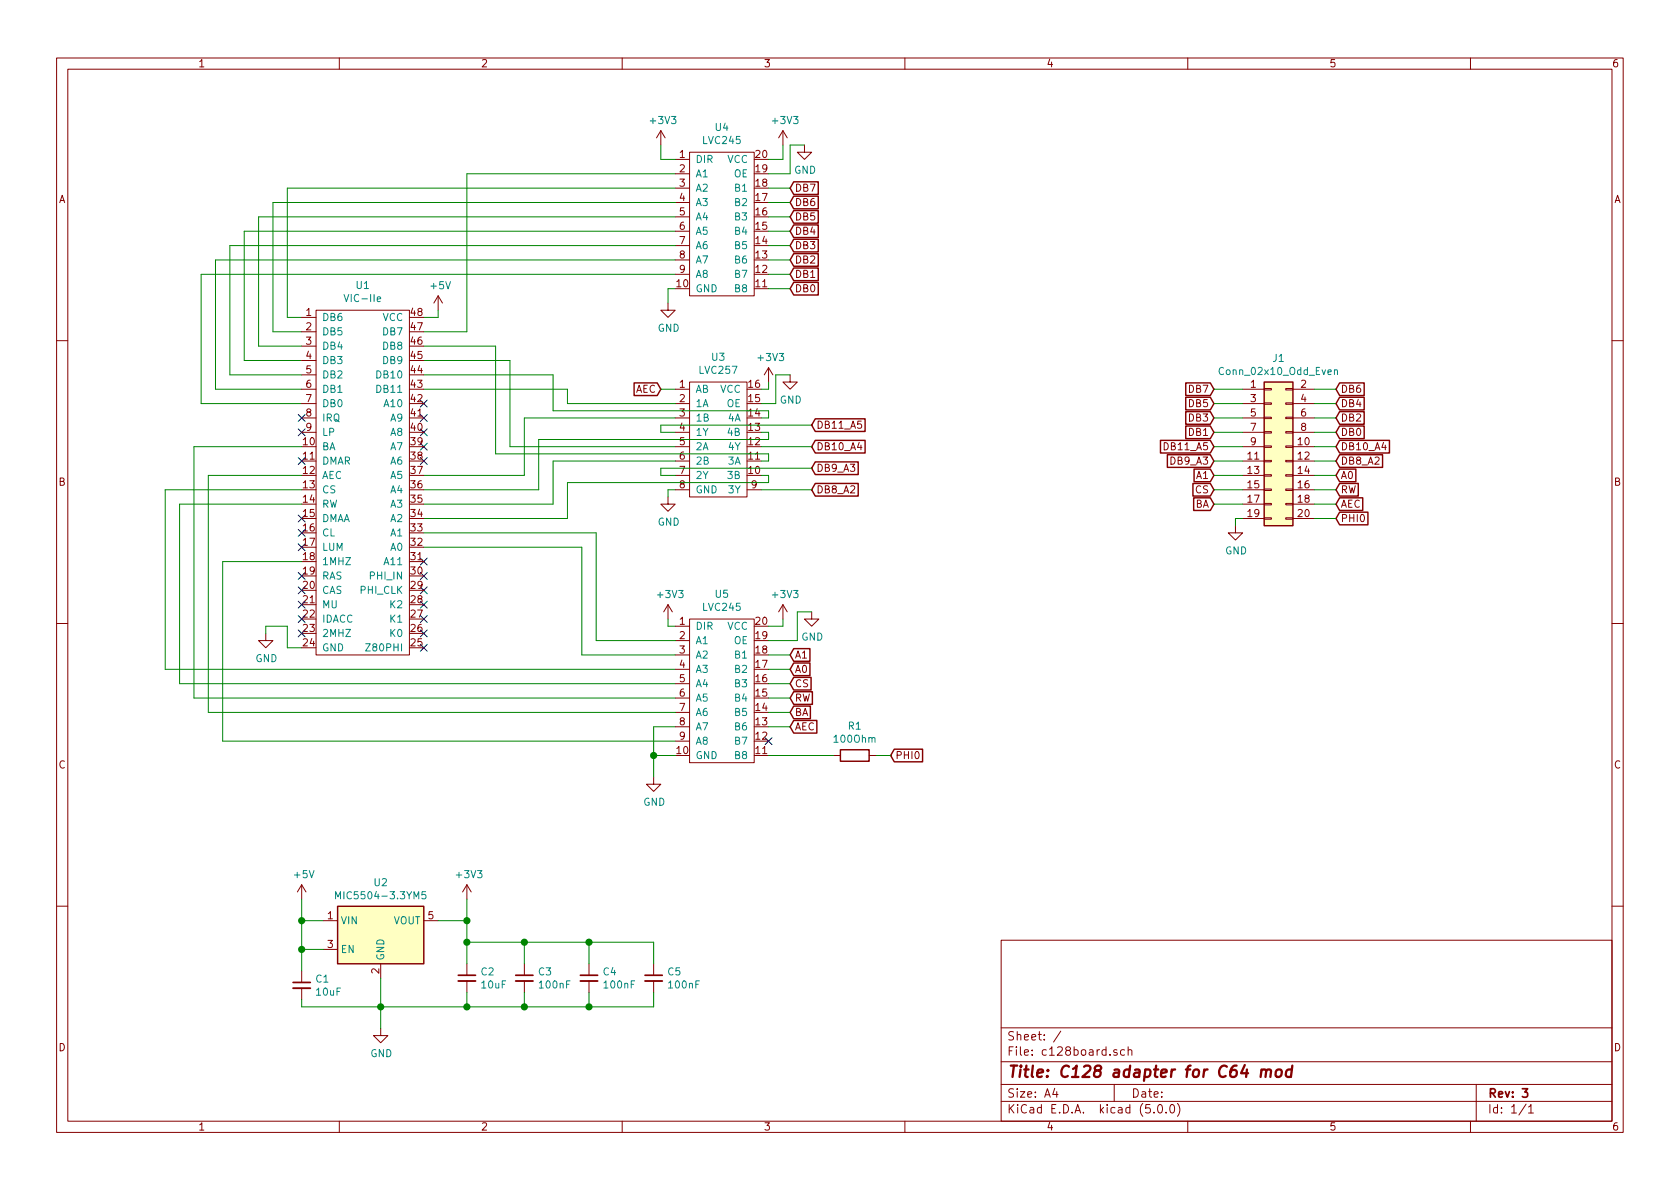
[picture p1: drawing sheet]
EESchema Schematic File Version 4
EELAYER 26 0
EELAYER END
$Descr A4 11693 8268
encoding utf-8
Sheet 1 1
Title "C128 adapter for C64 mod"
Date ""
Rev "3"
Comp ""
Comment1 ""
Comment2 ""
Comment3 ""
Comment4 ""
$EndDescr
$Comp
L Connector_Generic:Conn_02x10_Odd_Even J1
U 1 1
P 8850 3100
F 0 "J1" H 8900 3717 50  0000 C CNN
F 1 "Conn_02x10_Odd_Even" H 8900 3626 50  0000 C CNN
F 2 "Connector_PinHeader_2.54mm:PinHeader_2x10_P2.54mm_Vertical" H 8850 3100 50  0001 C CNN
F 3 "~" H 8850 3100 50  0001 C CNN
	1    8850 3100
	1    0    0    -1  
$EndComp
$Comp
L Regulator_Linear:MIC5504-3.3YM5 U2
U 1 1
P 2650 6500
F 0 "U2" H 2650 6867 50  0000 C CNN
F 1 "MIC5504-3.3YM5" H 2650 6776 50  0000 C CNN
F 2 "Package_TO_SOT_SMD:SOT-23-5" H 2650 6100 50  0001 C CNN
F 3 "http://ww1.microchip.com/downloads/en/DeviceDoc/MIC550X.pdf" H 2400 6750 50  0001 C CNN
	1    2650 6500
	1    0    0    -1  
$EndComp
Wire Wire Line
	2950 2200 3050 2200
$Comp
L power:+5V #PWR0101
U 1 1
P 3050 2150
F 0 "#PWR0101" H 3050 2000 50  0001 C CNN
F 1 "+5V" H 3065 2323 50  0000 C CNN
F 2 "" H 3050 2150 50  0001 C CNN
F 3 "" H 3050 2150 50  0001 C CNN
	1    3050 2150
	1    0    0    -1  
$EndComp
Wire Wire Line
	3050 2150 3050 2200
NoConn ~ 2100 4000
NoConn ~ 2950 4100
NoConn ~ 2950 4000
NoConn ~ 2950 3900
NoConn ~ 2950 3200
NoConn ~ 2950 3100
NoConn ~ 2950 3000
NoConn ~ 2950 2900
NoConn ~ 2950 2800
NoConn ~ 2100 3600
NoConn ~ 2100 3000
NoConn ~ 2100 2900
$Comp
L power:+5V #PWR0102
U 1 1
P 2100 6250
F 0 "#PWR0102" H 2100 6100 50  0001 C CNN
F 1 "+5V" H 2115 6423 50  0000 C CNN
F 2 "" H 2100 6250 50  0001 C CNN
F 3 "" H 2100 6250 50  0001 C CNN
	1    2100 6250
	1    0    0    -1  
$EndComp
Wire Wire Line
	2250 6400 2100 6400
Wire Wire Line
	2100 6400 2100 6250
$Comp
L power:GND #PWR0103
U 1 1
P 2650 7150
F 0 "#PWR0103" H 2650 6900 50  0001 C CNN
F 1 "GND" H 2655 6977 50  0000 C CNN
F 2 "" H 2650 7150 50  0001 C CNN
F 3 "" H 2650 7150 50  0001 C CNN
	1    2650 7150
	1    0    0    -1  
$EndComp
Wire Wire Line
	2650 6800 2650 7000
Wire Wire Line
	2250 6600 2100 6600
Wire Wire Line
	2100 6600 2100 6400
Connection ~ 2100 6400
$Comp
L power:+3V3 #PWR0104
U 1 1
P 3250 6250
F 0 "#PWR0104" H 3250 6100 50  0001 C CNN
F 1 "+3V3" H 3265 6423 50  0000 C CNN
F 2 "" H 3250 6250 50  0001 C CNN
F 3 "" H 3250 6250 50  0001 C CNN
	1    3250 6250
	1    0    0    -1  
$EndComp
Wire Wire Line
	3050 6400 3250 6400
Wire Wire Line
	3250 6400 3250 6250
$Comp
L parts:LVC245 U4
U 1 1
P 5050 950
F 0 "U4" H 5025 1025 50  0000 C CNN
F 1 "LVC245" H 5025 934 50  0000 C CNN
F 2 "Package_SO:TSSOP-20_4.4x6.5mm_P0.65mm" H 5050 950 50  0001 C CNN
F 3 "" H 5050 950 50  0001 C CNN
	1    5050 950 
	1    0    0    -1  
$EndComp
$Comp
L parts:LVC245 U5
U 1 1
P 5050 4200
F 0 "U5" H 5025 4275 50  0000 C CNN
F 1 "LVC245" H 5025 4184 50  0000 C CNN
F 2 "Package_SO:TSSOP-20_4.4x6.5mm_P0.65mm" H 5050 4200 50  0001 C CNN
F 3 "" H 5050 4200 50  0001 C CNN
	1    5050 4200
	1    0    0    -1  
$EndComp
$Comp
L parts:LVC257 U3
U 1 1
P 5000 2550
F 0 "U3" H 5000 2625 50  0000 C CNN
F 1 "LVC257" H 5000 2534 50  0000 C CNN
F 2 "Package_SO:TSSOP-16_4.4x5mm_P0.65mm" H 5000 2550 50  0001 C CNN
F 3 "" H 5000 2550 50  0001 C CNN
	1    5000 2550
	1    0    0    -1  
$EndComp
Wire Wire Line
	4150 4450 4700 4450
Wire Wire Line
	4050 4550 4700 4550
Wire Wire Line
	1150 4650 4700 4650
Wire Wire Line
	1350 4850 4700 4850
Wire Wire Line
	1450 4950 4700 4950
Wire Wire Line
	1550 5150 4700 5150
$Comp
L power:GND #PWR0105
U 1 1
P 1850 4400
F 0 "#PWR0105" H 1850 4150 50  0001 C CNN
F 1 "GND" H 1855 4227 50  0000 C CNN
F 2 "" H 1850 4400 50  0001 C CNN
F 3 "" H 1850 4400 50  0001 C CNN
	1    1850 4400
	1    0    0    -1  
$EndComp
Wire Wire Line
	2100 4500 2000 4500
Wire Wire Line
	2000 4500 2000 4350
Wire Wire Line
	2000 4350 1850 4350
Wire Wire Line
	1850 4350 1850 4400
Text GLabel 6200 5250 2    50   Input ~ 0
PHI0
$Comp
L power:GND #PWR0106
U 1 1
P 4550 5400
F 0 "#PWR0106" H 4550 5150 50  0001 C CNN
F 1 "GND" H 4555 5227 50  0000 C CNN
F 2 "" H 4550 5400 50  0001 C CNN
F 3 "" H 4550 5400 50  0001 C CNN
	1    4550 5400
	1    0    0    -1  
$EndComp
Wire Wire Line
	4700 5250 4550 5250
Wire Wire Line
	4550 5250 4550 5400
Text GLabel 5500 5050 2    50   Input ~ 0
AEC
Wire Wire Line
	5350 5050 5500 5050
NoConn ~ 5350 5150
$Comp
L power:+3V3 #PWR0107
U 1 1
P 5450 4300
F 0 "#PWR0107" H 5450 4150 50  0001 C CNN
F 1 "+3V3" H 5465 4473 50  0000 C CNN
F 2 "" H 5450 4300 50  0001 C CNN
F 3 "" H 5450 4300 50  0001 C CNN
	1    5450 4300
	1    0    0    -1  
$EndComp
Wire Wire Line
	5350 4350 5450 4350
Wire Wire Line
	5450 4350 5450 4300
Wire Wire Line
	4550 5250 4550 5050
Wire Wire Line
	4550 5050 4700 5050
Connection ~ 4550 5250
$Comp
L power:+3V3 #PWR0108
U 1 1
P 4650 4300
F 0 "#PWR0108" H 4650 4150 50  0001 C CNN
F 1 "+3V3" H 4665 4473 50  0000 C CNN
F 2 "" H 4650 4300 50  0001 C CNN
F 3 "" H 4650 4300 50  0001 C CNN
	1    4650 4300
	1    0    0    -1  
$EndComp
Wire Wire Line
	4650 4300 4650 4350
Wire Wire Line
	4650 4350 4700 4350
Text GLabel 5500 4950 2    50   Input ~ 0
BA
Wire Wire Line
	5350 4950 5500 4950
Text GLabel 5500 4850 2    50   Input ~ 0
RW
Wire Wire Line
	5500 4850 5350 4850
Text GLabel 5500 4750 2    50   Input ~ 0
CS
Text GLabel 5500 4650 2    50   Input ~ 0
A0
Text GLabel 5500 4550 2    50   Input ~ 0
A1
Wire Wire Line
	5350 4550 5500 4550
Wire Wire Line
	5350 4650 5500 4650
Wire Wire Line
	5350 4750 5500 4750
$Comp
L power:GND #PWR0109
U 1 1
P 5650 4250
F 0 "#PWR0109" H 5650 4000 50  0001 C CNN
F 1 "GND" H 5655 4077 50  0000 C CNN
F 2 "" H 5650 4250 50  0001 C CNN
F 3 "" H 5650 4250 50  0001 C CNN
	1    5650 4250
	1    0    0    -1  
$EndComp
Wire Wire Line
	5350 4450 5550 4450
Wire Wire Line
	5550 4450 5550 4250
Wire Wire Line
	5550 4250 5650 4250
Wire Wire Line
	2100 2200 2000 2200
Wire Wire Line
	2000 2200 2000 1300
Wire Wire Line
	2000 1300 4700 1300
Wire Wire Line
	2100 2300 1900 2300
Wire Wire Line
	1900 2300 1900 1400
Wire Wire Line
	1900 1400 4700 1400
Wire Wire Line
	1800 2400 1800 1500
Wire Wire Line
	1800 1500 4700 1500
Wire Wire Line
	1800 2400 2100 2400
Wire Wire Line
	2100 2500 1700 2500
Wire Wire Line
	1700 2500 1700 1600
Wire Wire Line
	1700 1600 4700 1600
Wire Wire Line
	2100 2600 1600 2600
Wire Wire Line
	1600 2600 1600 1700
Wire Wire Line
	1600 1700 4700 1700
Wire Wire Line
	2100 2700 1500 2700
Wire Wire Line
	1500 2700 1500 1800
Wire Wire Line
	1500 1800 4700 1800
Wire Wire Line
	2100 2800 1400 2800
Wire Wire Line
	1400 2800 1400 1900
Wire Wire Line
	1400 1900 4700 1900
Wire Wire Line
	2950 2300 3250 2300
Wire Wire Line
	3250 2300 3250 1200
Wire Wire Line
	3250 1200 4700 1200
$Comp
L power:+3V3 #PWR0110
U 1 1
P 5450 1000
F 0 "#PWR0110" H 5450 850 50  0001 C CNN
F 1 "+3V3" H 5465 1173 50  0000 C CNN
F 2 "" H 5450 1000 50  0001 C CNN
F 3 "" H 5450 1000 50  0001 C CNN
	1    5450 1000
	1    0    0    -1  
$EndComp
Wire Wire Line
	5350 1100 5450 1100
Wire Wire Line
	5450 1100 5450 1000
$Comp
L power:+3V3 #PWR0111
U 1 1
P 4600 1000
F 0 "#PWR0111" H 4600 850 50  0001 C CNN
F 1 "+3V3" H 4615 1173 50  0000 C CNN
F 2 "" H 4600 1000 50  0001 C CNN
F 3 "" H 4600 1000 50  0001 C CNN
	1    4600 1000
	1    0    0    -1  
$EndComp
Wire Wire Line
	4700 1100 4600 1100
Wire Wire Line
	4600 1100 4600 1000
$Comp
L power:GND #PWR0112
U 1 1
P 4650 2100
F 0 "#PWR0112" H 4650 1850 50  0001 C CNN
F 1 "GND" H 4655 1927 50  0000 C CNN
F 2 "" H 4650 2100 50  0001 C CNN
F 3 "" H 4650 2100 50  0001 C CNN
	1    4650 2100
	1    0    0    -1  
$EndComp
Wire Wire Line
	4650 2100 4650 2000
Wire Wire Line
	4650 2000 4700 2000
$Comp
L power:GND #PWR0113
U 1 1
P 5600 1000
F 0 "#PWR0113" H 5600 750 50  0001 C CNN
F 1 "GND" H 5605 827 50  0000 C CNN
F 2 "" H 5600 1000 50  0001 C CNN
F 3 "" H 5600 1000 50  0001 C CNN
	1    5600 1000
	1    0    0    -1  
$EndComp
Wire Wire Line
	5350 1200 5500 1200
Wire Wire Line
	5500 1200 5500 1000
Wire Wire Line
	5500 1000 5600 1000
Text GLabel 5500 2000 2    50   Input ~ 0
DB0
Text GLabel 5500 1900 2    50   Input ~ 0
DB1
Text GLabel 5500 1800 2    50   Input ~ 0
DB2
Text GLabel 5500 1700 2    50   Input ~ 0
DB3
Text GLabel 5500 1600 2    50   Input ~ 0
DB4
Text GLabel 5500 1500 2    50   Input ~ 0
DB5
Text GLabel 5500 1400 2    50   Input ~ 0
DB6
Text GLabel 5500 1300 2    50   Input ~ 0
DB7
Wire Wire Line
	5350 1300 5500 1300
Wire Wire Line
	5350 1400 5500 1400
Wire Wire Line
	5350 1500 5500 1500
Wire Wire Line
	5350 1600 5500 1600
Wire Wire Line
	5350 1700 5500 1700
Wire Wire Line
	5350 1800 5500 1800
Wire Wire Line
	5350 1900 5500 1900
Wire Wire Line
	5350 2000 5500 2000
Wire Wire Line
	4700 3000 4600 3000
Wire Wire Line
	4600 3000 4600 2950
Wire Wire Line
	4600 2950 5650 2950
Text GLabel 5650 2950 2    50   Input ~ 0
DB11_A5
Text GLabel 5650 3100 2    50   Input ~ 0
DB10_A4
Wire Wire Line
	4700 3300 4600 3300
Wire Wire Line
	4600 3300 4600 3250
Text GLabel 4600 2700 0    50   Input ~ 0
AEC
Wire Wire Line
	4600 2700 4700 2700
Wire Wire Line
	5300 3100 5650 3100
Text GLabel 5650 3250 2    50   Input ~ 0
DB9_A3
Text GLabel 5650 3400 2    50   Input ~ 0
DB8_A2
Wire Wire Line
	4600 3250 5650 3250
Wire Wire Line
	5300 3400 5650 3400
Wire Wire Line
	4700 2800 3950 2800
Wire Wire Line
	3950 2800 3950 2700
Wire Wire Line
	3950 2700 2950 2700
Wire Wire Line
	5300 2900 5350 2900
Wire Wire Line
	5350 2900 5350 2850
Wire Wire Line
	5350 2850 3850 2850
Wire Wire Line
	3850 2850 3850 2600
Wire Wire Line
	3850 2600 2950 2600
Wire Wire Line
	4700 3100 3550 3100
Wire Wire Line
	3550 3100 3550 2500
Wire Wire Line
	3550 2500 2950 2500
Wire Wire Line
	5300 3200 5350 3200
Wire Wire Line
	5350 3200 5350 3150
Wire Wire Line
	5350 3150 3450 3150
Wire Wire Line
	3450 3150 3450 2400
Wire Wire Line
	3450 2400 2950 2400
Wire Wire Line
	5300 3300 5350 3300
Wire Wire Line
	5350 3300 5350 3350
Wire Wire Line
	5350 3350 3950 3350
Wire Wire Line
	3950 3350 3950 3600
Wire Wire Line
	3950 3600 2950 3600
Wire Wire Line
	4700 3200 3850 3200
Wire Wire Line
	3850 3200 3850 3500
Wire Wire Line
	3850 3500 2950 3500
Wire Wire Line
	5300 3000 5350 3000
Wire Wire Line
	5350 3000 5350 3050
Wire Wire Line
	5350 3050 3750 3050
Wire Wire Line
	3750 3050 3750 3400
Wire Wire Line
	3750 3400 2950 3400
Wire Wire Line
	4700 2900 3650 2900
Wire Wire Line
	3650 2900 3650 3300
Wire Wire Line
	3650 3300 2950 3300
$Comp
L power:GND #PWR0114
U 1 1
P 4650 3450
F 0 "#PWR0114" H 4650 3200 50  0001 C CNN
F 1 "GND" H 4655 3277 50  0000 C CNN
F 2 "" H 4650 3450 50  0001 C CNN
F 3 "" H 4650 3450 50  0001 C CNN
	1    4650 3450
	1    0    0    -1  
$EndComp
Wire Wire Line
	4700 3400 4650 3400
Wire Wire Line
	4650 3400 4650 3450
$Comp
L power:+3V3 #PWR0115
U 1 1
P 5350 2650
F 0 "#PWR0115" H 5350 2500 50  0001 C CNN
F 1 "+3V3" H 5365 2823 50  0000 C CNN
F 2 "" H 5350 2650 50  0001 C CNN
F 3 "" H 5350 2650 50  0001 C CNN
	1    5350 2650
	1    0    0    -1  
$EndComp
Wire Wire Line
	5300 2700 5350 2700
Wire Wire Line
	5350 2700 5350 2650
$Comp
L power:GND #PWR0116
U 1 1
P 5500 2600
F 0 "#PWR0116" H 5500 2350 50  0001 C CNN
F 1 "GND" H 5505 2427 50  0000 C CNN
F 2 "" H 5500 2600 50  0001 C CNN
F 3 "" H 5500 2600 50  0001 C CNN
	1    5500 2600
	1    0    0    -1  
$EndComp
Wire Wire Line
	5300 2800 5400 2800
Wire Wire Line
	5400 2800 5400 2600
Wire Wire Line
	5400 2600 5500 2600
Text GLabel 8450 2700 0    50   Input ~ 0
DB7
Text GLabel 8450 2800 0    50   Input ~ 0
DB5
Text GLabel 8450 2900 0    50   Input ~ 0
DB3
Text GLabel 8450 3000 0    50   Input ~ 0
DB1
Text GLabel 8450 3100 0    50   Input ~ 0
DB11_A5
Text GLabel 8450 3200 0    50   Input ~ 0
DB9_A3
Text GLabel 8450 3300 0    50   Input ~ 0
A1
Text GLabel 8450 3400 0    50   Input ~ 0
CS
Text GLabel 8450 3500 0    50   Input ~ 0
BA
Text GLabel 9300 2700 2    50   Input ~ 0
DB6
Text GLabel 9300 2800 2    50   Input ~ 0
DB4
Text GLabel 9300 2900 2    50   Input ~ 0
DB2
Text GLabel 9300 3000 2    50   Input ~ 0
DB0
Text GLabel 9300 3100 2    50   Input ~ 0
DB10_A4
Text GLabel 9300 3200 2    50   Input ~ 0
DB8_A2
Text GLabel 9300 3300 2    50   Input ~ 0
A0
Text GLabel 9300 3400 2    50   Input ~ 0
RW
Text GLabel 9300 3500 2    50   Input ~ 0
AEC
Text GLabel 9300 3600 2    50   Input ~ 0
PHI0
$Comp
L power:GND #PWR0117
U 1 1
P 8600 3650
F 0 "#PWR0117" H 8600 3400 50  0001 C CNN
F 1 "GND" H 8605 3477 50  0000 C CNN
F 2 "" H 8600 3650 50  0001 C CNN
F 3 "" H 8600 3650 50  0001 C CNN
	1    8600 3650
	1    0    0    -1  
$EndComp
Wire Wire Line
	8600 3650 8600 3600
Wire Wire Line
	8600 3600 8650 3600
Wire Wire Line
	8450 2700 8650 2700
Wire Wire Line
	8450 2800 8650 2800
Wire Wire Line
	8450 2900 8650 2900
Wire Wire Line
	8450 3000 8650 3000
Wire Wire Line
	8450 3100 8650 3100
Wire Wire Line
	8450 3200 8650 3200
Wire Wire Line
	8450 3300 8650 3300
Wire Wire Line
	8450 3400 8650 3400
Wire Wire Line
	8450 3500 8650 3500
Wire Wire Line
	9150 2700 9300 2700
Wire Wire Line
	9150 2800 9300 2800
Wire Wire Line
	9150 2900 9300 2900
Wire Wire Line
	9150 3000 9300 3000
Wire Wire Line
	9150 3100 9300 3100
Wire Wire Line
	9150 3200 9300 3200
Wire Wire Line
	9150 3300 9300 3300
Wire Wire Line
	9150 3400 9300 3400
Wire Wire Line
	9150 3500 9300 3500
Wire Wire Line
	9150 3600 9300 3600
$Comp
L Device:C_Small C1
U 1 1
P 2100 6850
F 0 "C1" H 2192 6896 50  0000 L CNN
F 1 "10uF" H 2192 6805 50  0000 L CNN
F 2 "Capacitor_SMD:C_0805_2012Metric_Pad1.15x1.40mm_HandSolder" H 2100 6850 50  0001 C CNN
F 3 "~" H 2100 6850 50  0001 C CNN
	1    2100 6850
	1    0    0    -1  
$EndComp
Wire Wire Line
	2100 6600 2100 6750
Connection ~ 2100 6600
Wire Wire Line
	2100 6950 2100 7000
Wire Wire Line
	2100 7000 2650 7000
Connection ~ 2650 7000
Wire Wire Line
	2650 7000 2650 7150
$Comp
L Device:C_Small C2
U 1 1
P 3250 6800
F 0 "C2" H 3342 6846 50  0000 L CNN
F 1 "10uF" H 3342 6755 50  0000 L CNN
F 2 "Capacitor_SMD:C_0805_2012Metric_Pad1.15x1.40mm_HandSolder" H 3250 6800 50  0001 C CNN
F 3 "~" H 3250 6800 50  0001 C CNN
	1    3250 6800
	1    0    0    -1  
$EndComp
Wire Wire Line
	3250 7000 3250 6900
Wire Wire Line
	3250 6700 3250 6550
Connection ~ 3250 6400
Wire Wire Line
	3250 7000 3650 7000
Connection ~ 3250 7000
$Comp
L Device:C_Small C3
U 1 1
P 3650 6800
F 0 "C3" H 3742 6846 50  0000 L CNN
F 1 "100nF" H 3742 6755 50  0000 L CNN
F 2 "Capacitor_SMD:C_0603_1608Metric_Pad1.05x0.95mm_HandSolder" H 3650 6800 50  0001 C CNN
F 3 "~" H 3650 6800 50  0001 C CNN
	1    3650 6800
	1    0    0    -1  
$EndComp
$Comp
L Device:C_Small C4
U 1 1
P 4100 6800
F 0 "C4" H 4192 6846 50  0000 L CNN
F 1 "100nF" H 4192 6755 50  0000 L CNN
F 2 "Capacitor_SMD:C_0603_1608Metric_Pad1.05x0.95mm_HandSolder" H 4100 6800 50  0001 C CNN
F 3 "~" H 4100 6800 50  0001 C CNN
	1    4100 6800
	1    0    0    -1  
$EndComp
$Comp
L Device:C_Small C5
U 1 1
P 4550 6800
F 0 "C5" H 4642 6846 50  0000 L CNN
F 1 "100nF" H 4642 6755 50  0000 L CNN
F 2 "Capacitor_SMD:C_0603_1608Metric_Pad1.05x0.95mm_HandSolder" H 4550 6800 50  0001 C CNN
F 3 "~" H 4550 6800 50  0001 C CNN
	1    4550 6800
	1    0    0    -1  
$EndComp
Wire Wire Line
	4550 7000 4550 6900
Wire Wire Line
	4100 7000 4100 6900
Connection ~ 4100 7000
Wire Wire Line
	4100 7000 4550 7000
Wire Wire Line
	3650 7000 3650 6900
Connection ~ 3650 7000
Wire Wire Line
	3650 7000 4100 7000
Wire Wire Line
	3250 6550 3650 6550
Wire Wire Line
	3650 6550 3650 6700
Connection ~ 3250 6550
Wire Wire Line
	3250 6550 3250 6400
Wire Wire Line
	3650 6550 4100 6550
Wire Wire Line
	4100 6550 4100 6700
Connection ~ 3650 6550
Wire Wire Line
	4100 6550 4550 6550
Wire Wire Line
	4550 6550 4550 6700
Connection ~ 4100 6550
$Comp
L Device:R R1
U 1 1
P 5950 5250
F 0 "R1" V 5743 5250 50  0000 C CNN
F 1 "100Ohm" V 5834 5250 50  0000 C CNN
F 2 "Resistor_SMD:R_0805_2012Metric_Pad1.15x1.40mm_HandSolder" V 5880 5250 50  0001 C CNN
F 3 "~" H 5950 5250 50  0001 C CNN
	1    5950 5250
	0    1    1    0   
$EndComp
Wire Wire Line
	5350 5250 5800 5250
Wire Wire Line
	6100 5250 6200 5250
Wire Wire Line
	2650 7000 3250 7000
$Comp
L parts:VIC-IIe U1
U 1 1
P 2500 2050
F 0 "U1" H 2525 2125 50  0000 C CNN
F 1 "VIC-IIe" H 2525 2034 50  0000 C CNN
F 2 "footprints:socket_embedded_48pin" H 2500 2050 50  0001 C CNN
F 3 "" H 2500 2050 50  0001 C CNN
	1    2500 2050
	1    0    0    -1  
$EndComp
Wire Wire Line
	2950 3700 4150 3700
Wire Wire Line
	4150 3700 4150 4450
Wire Wire Line
	2950 3800 4050 3800
Wire Wire Line
	4050 3800 4050 4550
Wire Wire Line
	1250 4750 4700 4750
NoConn ~ 2950 4200
NoConn ~ 2950 4300
NoConn ~ 2950 4400
NoConn ~ 2950 4500
Wire Wire Line
	2100 3400 1150 3400
Wire Wire Line
	1150 3400 1150 4650
Wire Wire Line
	2100 3500 1250 3500
Wire Wire Line
	1250 3500 1250 4750
Wire Wire Line
	1350 3100 2100 3100
Wire Wire Line
	1350 3100 1350 4850
Wire Wire Line
	1450 3300 2100 3300
Wire Wire Line
	1450 3300 1450 4950
Wire Wire Line
	2100 3900 1550 3900
Wire Wire Line
	1550 3900 1550 5150
NoConn ~ 2100 3200
NoConn ~ 2100 3700
NoConn ~ 2100 3800
NoConn ~ 2100 4100
NoConn ~ 2100 4200
NoConn ~ 2100 4300
NoConn ~ 2100 4400
$EndSCHEMATC
